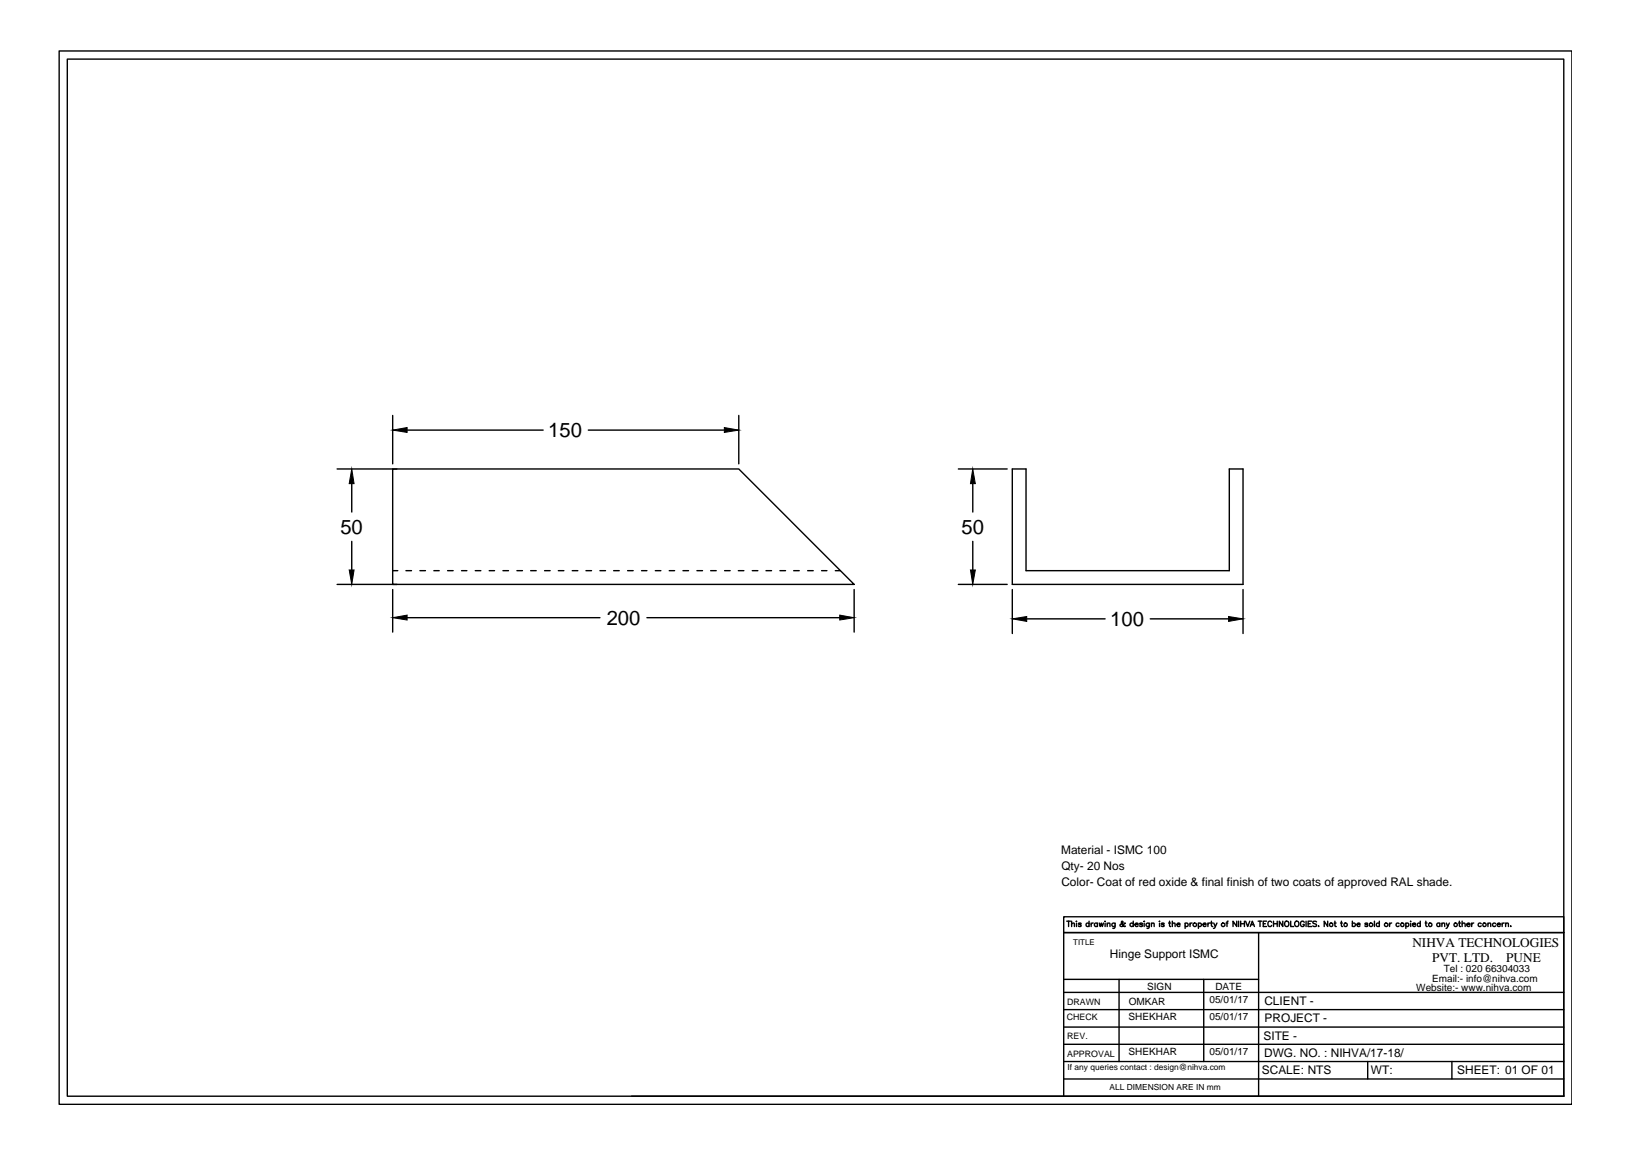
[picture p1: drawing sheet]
<svg xmlns="http://www.w3.org/2000/svg" width="297mm" height="210mm" viewBox="0 0 297 210" stroke-linecap="round" stroke-linejoin="round" font-family="sans-serif">
<!-- layer: 0 -->
<g fill="none" stroke="#000" stroke-width=".25">
<path d="M10.8 9.3h275.3v191.6h-275.3zM12.2 10.8h272.4v188.6h-272.4zM71.5 75.6v8.8M74.1 78.2h24.8M107.1 78.2h24.7M134.5 75.6v8.8M61.4 85.3h10.8M64 88v5.1M64 98.5v5.2M71.5 85.3h63l21 21h-84zM174.4 85.3h8.9M177.1 88v5.1"/>
<path d="M177.1 98.5v5.2M184.2 85.3h2.5v18.5h37v-18.5h2.5v21h-42zM61.4 106.3h10.8M71.5 107.2v7.8M71.5 103.8h.9M73.9 103.8h1M74.1 112.4h35.1M76.4 103.8h1M79 103.8h.9M81.5 103.8h1M84 103.8h1M86.5 103.8h1"/>
<path d="M89 103.8h1M91.5 103.8h1.1M94.1 103.8h1M96.6 103.8h1M99.1 103.8h1M101.6 103.8h1M104.2 103.8h1M106.7 103.8h1M109.2 103.8h1M111.7 103.8h1M114.2 103.8h1M116.8 103.8h.9"/>
<path d="M117.7 112.4h35.1M119.3 103.8h1M121.8 103.8h1M124.3 103.8h1M126.8 103.8h1.1M129.3 103.8h1.1M131.9 103.8h1M134.4 103.8h1M136.9 103.8h1M139.4 103.8h1M142 103.8h1M144.5 103.8h1"/>
<path d="M147 103.8h1M149.5 103.8h1M152 103.8h1M155.5 107.2v7.8M174.4 106.3h8.9M184.2 107.2v8M186.9 112.6h14.2M209.4 112.6h14.2M226.2 107.2v8M193.6 178.1h35.5M194.2 167.6h.6M194.5 167.6v.9"/>
<path d="M195 168.1l.3-.2h.2l.1 .6M195 167.6v.9M195.9 167.6h.1M195.9 167.9v.6M196.8 168l-.2-.1h-.3v.2l.4 .1 .1 .2-.2 .1-.3-.1M198.2 168a.31 .31 0 0 0-.4 0 .31 .31 0 0 0 0 .4 .31 .31 0 0 0 .4 0M198.2 167.6v.9M198.6 167.9v.6M199 167.9l-.4 .2M199.7 168a.31 .31 0 0 0-.4 0 .31 .31 0 0 0 0 .4 .31 .31 0 0 0 .4 0M199.7 167.9v.6M200.1 167.9l.2 .6 .2-.6 .1 .6 .2-.6"/>
<path d="M201.1 167.6h.1M201.1 167.9v.6M201.5 168.1l.3-.2h.2v.6M201.5 167.9v.6M203 167.9v.7l-.2 .2h-.3M203 168a.33 .33 0 0 0-.5 0 .33 .33 0 0 0 0 .5 .33 .33 0 0 0 .5-.1M203.7 178.1v15M204.8 168l-.1-.1a.57 .57 0 0 1-.8 .5v-.3l.5-.2v-.2l-.2-.1-.1 .1 .1 .4 .4 .4 .2-.1M206.3 168a.33 .33 0 0 0-.5 0 .33 .33 0 0 0 0 .5 .33 .33 0 0 0 .5-.1M206.3 167.6v.9M206.6 168.1h.6a.33 .33 0 0 0-.6-.1 .33 .33 0 0 0 0 .5 .33 .33 0 0 0 .6-.1M208 168l-.3-.1-.3 .1 .5 .3v.2l-.5-.1"/>
<path d="M208.2 167.6h.1M208.3 167.9v.6M209.2 167.9v.7l-.1 .2h-.3M209.2 168a.33 .33 0 0 0-.5 0 .33 .33 0 0 0 0 .5 .33 .33 0 0 0 .5-.1M209.6 168.1l.2-.2h.2l.1 .6M209.6 167.9v.6M211 167.6h.1M211 167.9v.6M211.9 168l-.2-.1-.4 .1 .6 .3v.2l-.6-.1M212.7 167.9h.3M212.9 167.6v.8l.2 .1M213.4 168.1l.2-.2h.2l.1 .6"/>
<path d="M213.4 167.6v.9M214.2 168.1h.6a.31 .31 0 0 0-.5-.1 .31 .31 0 0 0 0 .5 .31 .31 0 0 0 .5-.1M215.7 168a.31 .31 0 0 1 .5 0 .31 .31 0 0 1 0 .4 .31 .31 0 0 1-.5 0M215.7 167.9v1M216.6 167.9v.6M217 167.9h-.3l-.1 .2M218.1 168a.31 .31 0 0 1 .5 0 .31 .31 0 0 1 0 .4 .31 .31 0 0 1-.5 0M218.1 167.9v1M219 168.1h.5a.31 .31 0 0 0-.4-.1 .31 .31 0 0 0 0 .5 .31 .31 0 0 0 .4-.1M219.1 178.1v15M219.9 167.9v.6M220.2 167.9h-.2l-.1 .2"/>
<path d="M220.4 167.9h.3M220.5 167.6v.8l.2 .1M220.9 167.9l.3 .6 .3-.6M221.2 168.5l-.3 .4M223.2 167.9h.3M223.5 167.6l-.2 .1v.8M225.1 167.6v.9l-.7-.9v.9M225.4 167.6v.9M225.8 167.6v.9M225.8 168h.7M226.5 167.6v.9M226.7 167.6l.4 .9 .4-.9"/>
<path d="M227.6 168.5l.3-.9 .4 .9M227.7 168.2h.5M229 167.6h.7M229.1 169.6v29.8M229.3 167.6v.9M229.9 168h.4M230.5 167.6h-.6v.9h.6M231.5 167.8l-.1-.1a.42 .42 0 0 0-.6 .3 .42 .42 0 0 0 .6 .4l.1-.1M231.8 168h.7M231.8 167.6v.9M232.5 167.6v.9M233.5 167.6v.9l-.7-.9v.9"/>
<path d="M234.9 167.6v.9h.6M237.4 167.8l-.1-.1a.46 .46 0 0 0-.7 .3 .46 .46 0 0 0 .6 .5l.2-.2v-.2h-.2M237.7 167.6v.9M238.1 168h.4M238.7 167.6h-.6v.9h.6M239.6 167.7l-.2-.1-.5 .1 .1 .2 .5 .2 .1 .2-.2 .2-.5-.1M240 168.4h.1M241.7 167.6v.9l-.7-.9v.9M242.8 167.9h.4M243 167.6v.8l.2 .1M244 167.9h.3M244.2 167.6v.8l.2 .1"/>
<path d="M246.1 168a.31 .31 0 0 1 .5 0 .31 .31 0 0 1 0 .4 .31 .31 0 0 1-.5 0M246.1 167.6v.9M247 168.1h.5a.33 .33 0 0 0-.5-.1 .33 .33 0 0 0 0 .5 .33 .33 0 0 0 .5-.1M248.9 168l-.1-.1h-.3v.2l.3 .1 .1 .2-.1 .1-.4-.1M250.2 167.6v.9M251.1 168a.31 .31 0 0 0-.5 0 .31 .31 0 0 0 0 .4 .31 .31 0 0 0 .5 0M251.1 167.6v.9M252.9 167.9v.6M253.3 167.9l-.4 .2M254.6 168a.31 .31 0 0 0-.4 0 .31 .31 0 0 0 0 .4 .31 .31 0 0 0 .4 0M255.9 168a.31 .31 0 0 1 .4 0 .31 .31 0 0 1 0 .4 .31 .31 0 0 1-.4 0M255.9 167.9v1"/>
<path d="M256.7 167.6h.1M256.8 167.9v.6M257.1 168.1h.6a.33 .33 0 0 0-.5-.1 .33 .33 0 0 0 0 .5 .33 .33 0 0 0 .5-.1M258.5 168a.31 .31 0 0 0-.5 0 .31 .31 0 0 0 0 .4 .31 .31 0 0 0 .5 0M258.5 167.6v.9M259.4 167.9h.3M259.5 167.6v.8l.3 .1M262.1 168a.31 .31 0 0 0-.5 0 .31 .31 0 0 0 0 .4 .31 .31 0 0 0 .5 0M262.1 167.9v.6M262.4 168.1l.3-.2h.2v.6M262.4 167.9v.6M263.2 167.9l.3 .6 .3-.6"/>
<path d="M263.5 168.5l-.3 .4M265.5 167.9h.3M265.6 167.6v.8l.3 .1M266.1 168.1l.3-.2h.2l.1 .6M266.1 167.6v.9M267 168.1h.6a.32 .32 0 0 0-.5-.2 .32 .32 0 0 0-.1 .5 .32 .32 0 0 0 .4 .1l.2-.1M267.9 167.9v.6M268.2 167.9l-.3 .2M269.6 168a.31 .31 0 0 0-.5 0 .31 .31 0 0 0 0 .4 .31 .31 0 0 0 .5 0M270.8 168.1l.3-.2h.2v.6M270.8 167.9v.6M272.2 168a.31 .31 0 0 0-.4 0 .31 .31 0 0 0 0 .4 .31 .31 0 0 0 .4 0"/>
<path d="M272.5 168.1h.6a.33 .33 0 0 0-.5-.1 .33 .33 0 0 0 0 .5 .33 .33 0 0 0 .5-.1M273.4 167.9v.6M273.8 167.9l-.4 .2M274 168.1l.2-.2h.3v.6M274 167.9v.6M275 168.4h.1M114.9 199.4h169.7M193.6 199.4v-29.8h91h-91v-2.8h91v32.6M193.6 189.9h91M193.6 186.8h91M193.6 183.6h91M193.6 180.5h91"/>
<path d="M193.6 193.1h91M193.6 196.3h91M248.9 193.1v3.2M264.3 193.1v3.2"/>
<circle cx="217.5" cy="168.2" r=".32"/>
<circle cx="222.6" cy="168.2" r=".33"/>
<circle cx="234.2" cy="168" r=".46"/>
<circle cx="236" cy="168" r=".46"/>
<circle cx="242.3" cy="168.2" r=".32"/>
<circle cx="244.9" cy="168.2" r=".32"/>
<circle cx="249.5" cy="168.2" r=".32"/>
<circle cx="252.3" cy="168.2" r=".33"/>
<circle cx="255.2" cy="168.2" r=".32"/>
<circle cx="260.3" cy="168.2" r=".32"/>
<circle cx="264.9" cy="168.2" r=".32"/>
<circle cx="270.2" cy="168.2" r=".32"/>
</g>
<path d="M71.5 78.2l2.6-.4v.9zM131.8 77.8l2.7 .4-2.7 .5zM64 85.3l.4 2.7h-.8zM177.1 85.3l.4 2.7h-.9zM63.6 103.7h.8l-.4 2.6zM71.5 112.4l2.6-.5v.9zM152.8 111.9l2.7 .5-2.7 .4zM176.6 103.7h.9l-.4 2.6zM184.2 112.6l2.7-.5v.9zM223.6 112.1l2.6 .5-2.6 .4z" fill="#000" stroke="#000" stroke-width=".18"/>
<g font-size="3.7">
<text x="99.8" y="79.5">150</text>
<text x="61.9" y="97.1">50</text>
<text x="175" y="97.1">50</text>
<text x="110.4" y="113.7">200</text>
<text x="202.1" y="113.9">100</text>
</g>
<g font-size="2.4">
<text x="257.1" y="172.2">NIHVA TECHNOLOGIES</text>
<text x="260.7" y="174.9">PVT. LTD.</text>
<text x="274.2" y="174.9">PUNE</text>
</g>
<g font-size="2.2">
<text x="193.1" y="155.4">Material - ISMC 100</text>
<text x="193.2" y="158.3">Qty- 20 Nos</text>
<text x="193.2" y="161.1">Color- Coat of red oxide &amp; final finish of two coats of approved RAL shade.</text>
<text x="202" y="174.2">Hinge Support ISMC</text>
<text x="230.1" y="182.9">CLIENT -</text>
<text x="230.2" y="186">PROJECT -</text>
<text x="230" y="189.1">SITE -</text>
<text x="229.7" y="195.4">SCALE: NTS</text>
<text x="230.1" y="192.3">DWG. NO. : NIHVA/17-18/</text>
<text x="249.5" y="195.4">WT:</text>
<text x="265.2" y="195.4">SHEET: 01 OF 01</text>
</g>
<g font-size="1.8">
<text x="260.7" y="178.6">Email:- info@nihva.com</text>
<text x="262.8" y="176.8">Tel : 020 66304033</text>
<text x="205.4" y="185.5">SHEKHAR</text>
<text x="205.5" y="182.8">OMKAR</text>
<text x="208.8" y="180">SIGN</text>
<text x="220.1" y="182.4">05/01/17</text>
<text x="220.1" y="185.5">05/01/17</text>
<text x="221.2" y="180">DATE</text>
<text x="257.8" y="180.3">Website:- www.nihva.com</text>
<text x="205.4" y="191.8">SHEKHAR</text>
<text x="220.1" y="191.9">05/01/17</text>
</g>
<g font-size="1.6">
<text x="194.2" y="185.5">CHECK</text>
<text x="194.2" y="182.8">DRAWN</text>
<text x="194.2" y="189.1">REV.</text>
<text x="194.2" y="192.2">APPROVAL</text>
</g>
<g font-size="1.5">
<text x="194.3" y="194.7">If any queries contact : design@nihva.com</text>
<text x="201.9" y="198.3">ALL DIMENSION ARE IN mm</text>
</g>
<text font-size="1.4" x="195.3" y="171.8">TITLE</text>
</svg>
